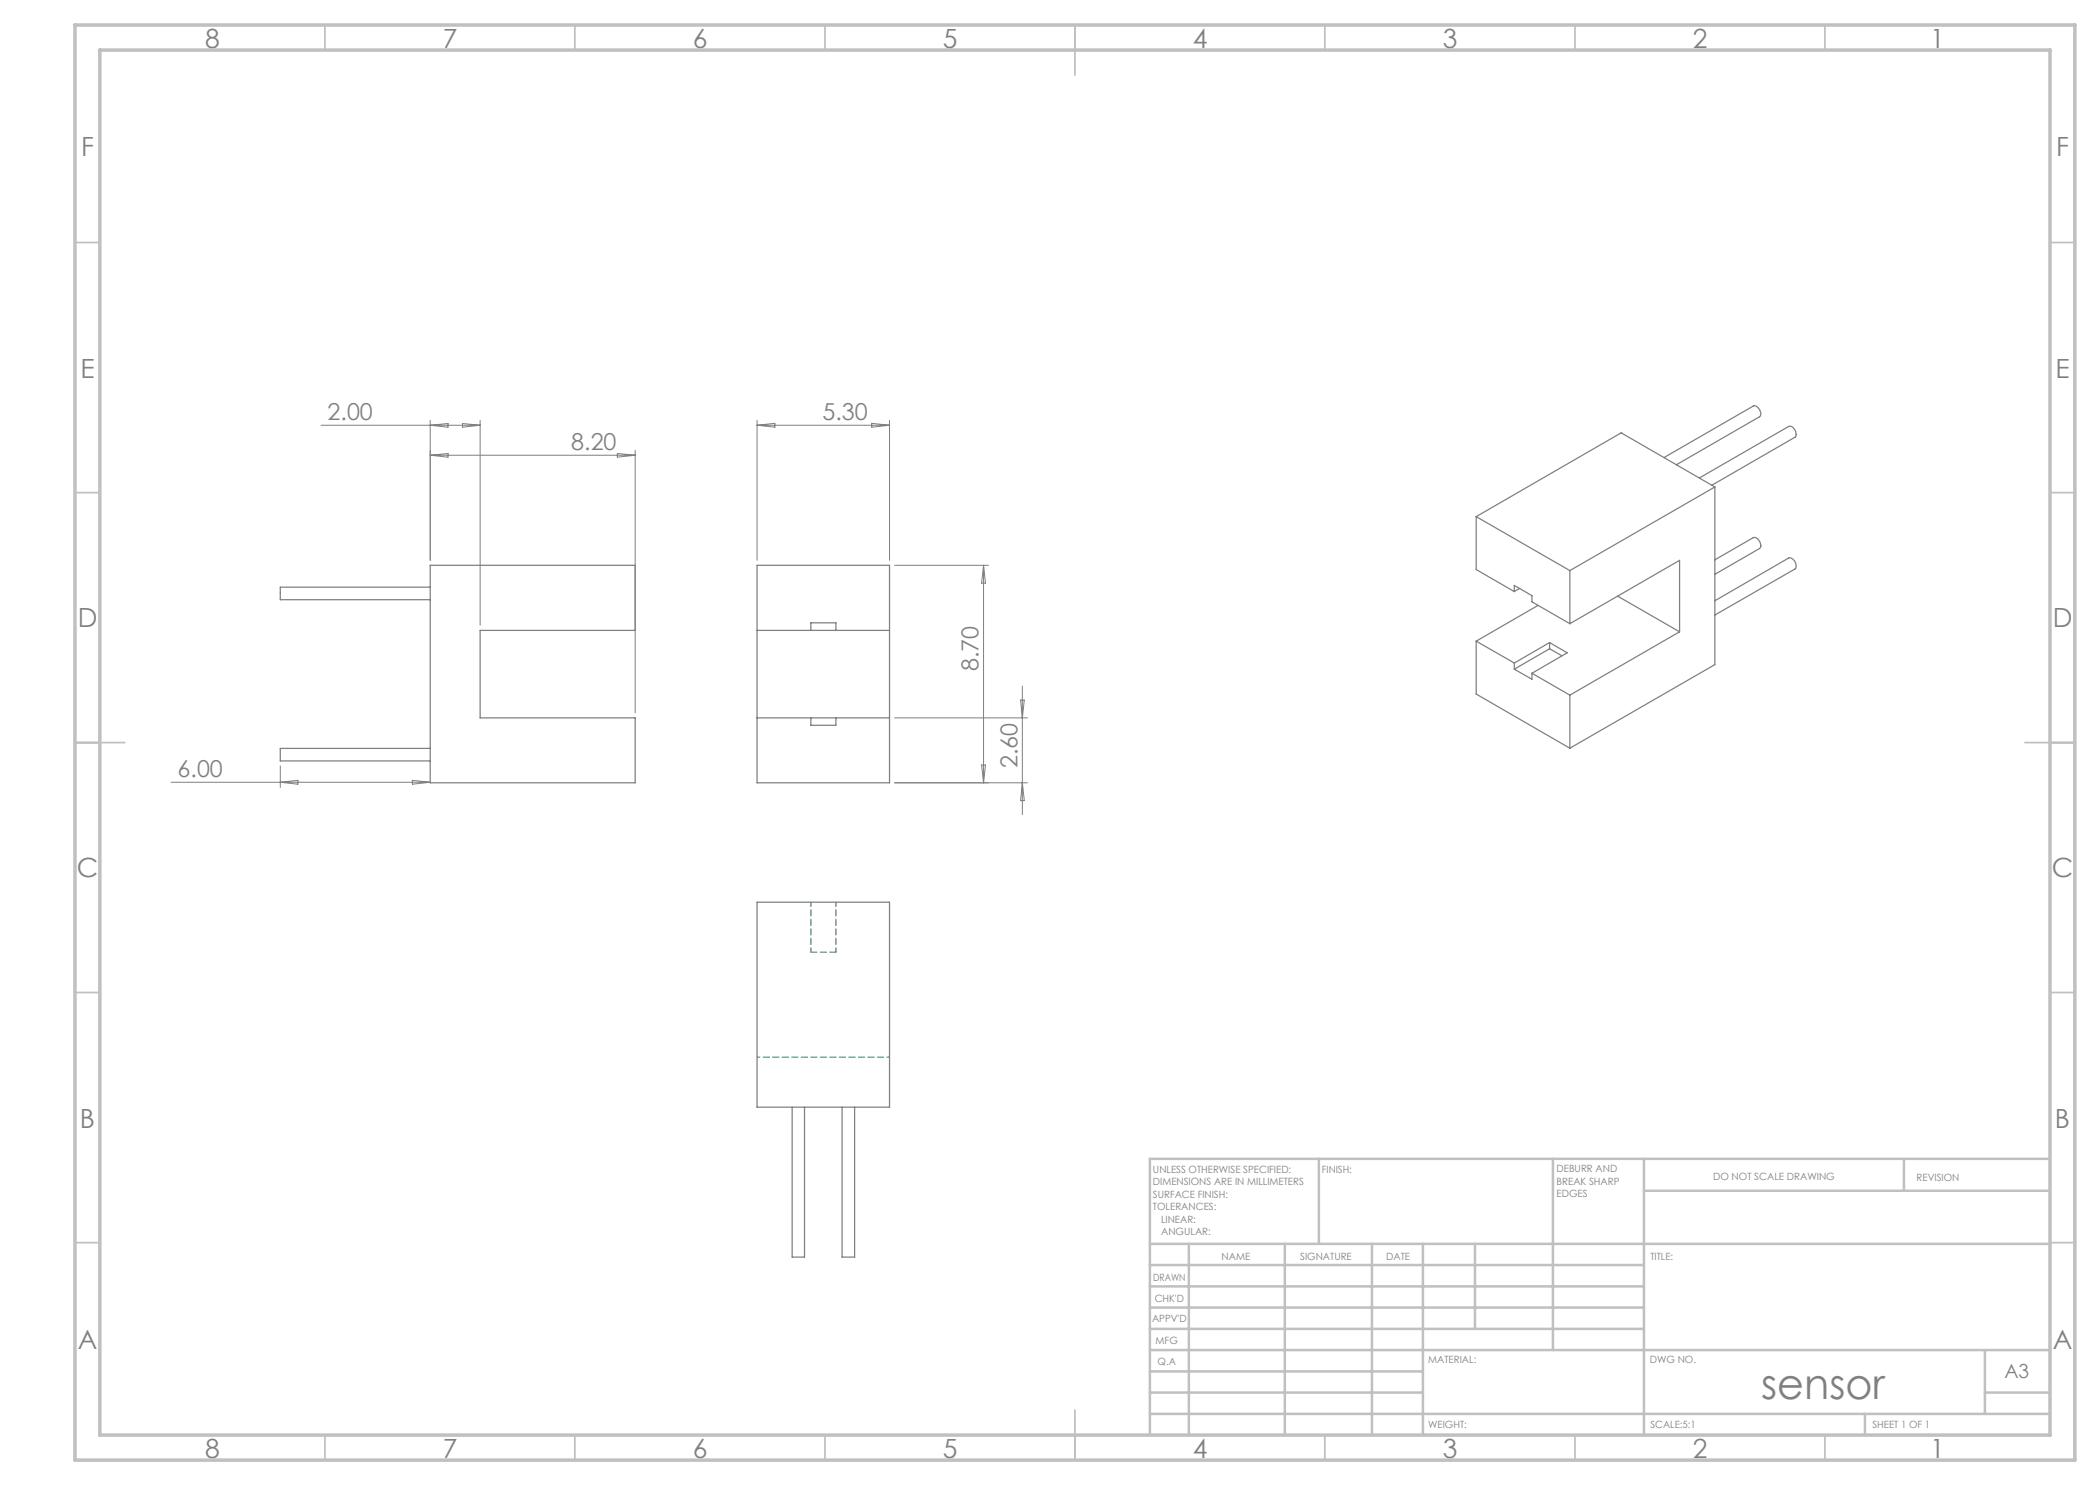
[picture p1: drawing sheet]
<svg xmlns="http://www.w3.org/2000/svg" width="420mm" height="297mm" viewBox="0 0 420 297" stroke-linecap="round" stroke-linejoin="round" font-family="sans-serif">
<g fill="none" stroke="#c0c0c0" stroke-width=".35">
<path d="M65 5v5M115 5v5M165 5v5M215 5v10M265 5v5M315 5v5M365 5v5M15 48.5h5M410 48.5h5M15 98.5h5M410 98.5h5M15 148.5h10"/>
<path d="M405 148.5h10M15 198.5h5M410 198.5h5M15 248.5h5M410 248.5h5M65 287v5M115 287v5M165 287v5M215 282v10M265 287v5M315 287v5M365 287v5"/>
</g>
<g fill="none" stroke="#c0c0c0" stroke-width=".5">
<path d="M263.8 231.8v17M310.6 231.8v38.2M328.8 231.8v55.2M328.8 238.2h81.2M380.8 231.8v6.4M410 231.8h-180v55.2M230 248.8h180M230 257.3h98.8M230 253h98.8M237.8 248.8v38.2M257 248.8v38.2M274.4 248.8v38.2"/>
<path d="M284.6 248.8v38.2M295 248.8v17M230 265.8h98.8M230 261.5h98.8M230 278.5h54.6M230 274.3h54.6M230 270h180M397 278.5h13M397 270v12.8M230 282.8h180M373 282.8v4.2"/>
</g>
<path d="M15 5h400v287h-400zM20 10h390v277h-390z" fill="none" stroke="#c0c0c0" stroke-width=".7"/>
<g fill="none" stroke="#808080" stroke-width=".2">
<path d="M64.2 85.1h31.8M86 91h41M86 91l3.6-.3v.7zM86 84.1v28M86 85.1l3.6-.4v.7zM92.5 84.7l3.5 .4-3.5 .3zM96 84.1v41M123.5 90.7l3.5 .3-3.5 .4zM127 90.1v52.5M151.4 84.1v28M151.4 85.1h26.5M151.4 85.1l3.6-.4v.7z"/>
<path d="M174.3 84.7l3.6 .4-3.6 .3zM177.9 84.1v28M178.9 113.1h18.8M196.7 113.1v43.5M196.7 113.1l.4 3.5h-.8zM204.5 137.2v25.7M34.2 156.5h51.8M56.1 153.2v4.3M56.1 156.5l3.5-.4v.7zM82.5 156.1l3.5 .4-3.5 .3zM178.9 156.6h26.6M178.9 143.6h26.6"/>
<path d="M196.3 153h.8l-.4 3.6zM204.1 140h.8l-.4 3.6zM204.5 156.6l.4 3.5h-.8z"/>
</g>
<g fill="none" stroke="#808080" stroke-width=".25">
<path d="M332.8 91.5l17.9-10.3a1.43 1.43 0 0 1 1.2 2.2l-16.6 9.6M339.9 95.6l17.8-10.3a1.43 1.43 0 0 1 1.3 2.2l-16.6 9.5M343 97.4l-29 16.7M343 97.4v35.5l-29 16.7M343 97.4l-18.8-10.8-29 16.7M86 117.4h-29.9v2.5h29.9M86 113.1h41v13h-31v17.5h31v13h-41zM151.4 113.1h26.5v43.5h-26.5zM295.2 103.3l18.8 10.8M295.2 103.3v10.6l7.7 4.4M302.9 118.3v-1.2l3.5 2v1.3l7.6 4.3M303.9 117.7l-1 .6"/>
<path d="M314 114.1v10.6M323.5 119.2l12.4 7.2M343 112l7.7-4.5a1.5 1.5 0 0 1 1.3 2.1l-9 5.3M151.4 126.1h26.5M162.2 126.1v-1.5h5v1.5M295.2 128.2v10.6l18.8 10.8M295.2 128.2l7.7 4.4M302.9 133.8l3.5 2.1v-1.2M302.9 132.6v1.2M306.4 134.7l7.6 4.3M307.6 121.1l-12.4 7.1M309.9 128.5l3.5 2.1-7 4.1"/>
<path d="M309.9 128.5l-7 4.1M309.9 129.7l-7 4.1M309.9 129.7l2.5 1.5M309.9 128.5v1.2M314 139v10.6M314 124.7l21.9-12.6v14.3M335.9 126.4l-21.9 12.6M343 120.2l14.7-8.6a1.45 1.45 0 0 1 1.3 2.2l-16 9.2M86 149.7h-29.9v2.5h29.9M151.4 143.6h26.5M162.2 143.6v1.5h5v-1.5M151.4 180.4h26.5v41h-26.5z"/>
<path d="M158.4 221.4v30h2.5v-30M168.4 221.4v30h2.5v-30"/>
</g>
<path d="M162.2 190.4v-10M167.2 190.4v-10" fill="none" stroke="#008040" stroke-width=".2" stroke-dasharray="1.3 .6" stroke-dashoffset=".4"/>
<path d="M162.2 190.4h5" fill="none" stroke="#008040" stroke-width=".2" stroke-dasharray="1.3 .6"/>
<path d="M177.9 211.4h-26.5" fill="none" stroke="#008040" stroke-width=".2" stroke-dasharray="1.3 .6" stroke-dashoffset=".7"/>
<text font-size="8.5" fill="#808080" x="352.2" y="279.7">sensor</text>
<g font-size="5.3" fill="#808080">
<text x="41" y="9.5">8</text>
<text x="88.5" y="9.5">7</text>
<text x="138.5" y="9.5">6</text>
<text x="188.5" y="9.5">5</text>
<text x="238.5" y="9.5">4</text>
<text x="288.5" y="9.5">3</text>
<text x="338.5" y="9.5">2</text>
<text x="386" y="9.5">1</text>
<text x="16.2" y="31.3">F</text>
<text x="411.2" y="31.3">F</text>
<text x="16.1" y="75.5">E</text>
<text x="411.1" y="75.5">E</text>
<text x="15.5" y="125.5">D</text>
<text x="410.5" y="125.5">D</text>
<text x="15.4" y="175.5">C</text>
<text x="410.4" y="175.5">C</text>
<text x="16" y="225.5">B</text>
<text x="411" y="225.5">B</text>
<text x="15.5" y="269.8">A</text>
<text x="410.5" y="269.8">A</text>
<text x="41" y="291.5">8</text>
<text x="88.5" y="291.5">7</text>
<text x="138.5" y="291.5">6</text>
<text x="188.5" y="291.5">5</text>
<text x="238.5" y="291.5">4</text>
<text x="288.5" y="291.5">3</text>
<text x="338.5" y="291.5">2</text>
<text x="386" y="291.5">1</text>
</g>
<g font-size="4.7" fill="#808080">
<text x="65.5" y="84">2.00</text>
<text x="164.5" y="84">5.30</text>
<text x="114.3" y="90">8.20</text>
<text x="195.7" y="134.2" transform="rotate(-90 195.7 134.2)">8.70</text>
<text x="35.5" y="155.4">6.00</text>
<text x="203.5" y="153.7" transform="rotate(-90 203.5 153.7)">2.60</text>
</g>
<text font-size="3.9" fill="#808080" x="400.9" y="275.5">A3</text>
<g font-size="2" fill="#808080">
<text x="230.6" y="234.6">UNLESS OTHERWISE SPECIFIED:</text>
<text x="230.6" y="237.1">DIMENSIONS ARE IN MILLIMETERS</text>
<text x="230.6" y="239.6">SURFACE FINISH:</text>
<text x="264.4" y="234.6">FINISH:</text>
<text x="311.3" y="234.5">DEBURR AND</text>
<text x="311.3" y="237">BREAK SHARP</text>
<text x="311.3" y="239.5">EDGES</text>
<text x="342.6" y="236">DO NOT SCALE DRAWING</text>
<text x="383.3" y="236.2">REVISION</text>
<text x="230.6" y="242.1">TOLERANCES:</text>
<text x="232.2" y="244.6">LINEAR:</text>
<text x="232.2" y="247.1">ANGULAR:</text>
<text x="244.3" y="252">NAME</text>
<text x="260" y="251.9">SIGNATURE</text>
<text x="277.2" y="251.9">DATE</text>
<text x="330.1" y="251.9">TITLE:</text>
<text x="230.6" y="256.1">DRAWN</text>
<text x="230.9" y="260.3">CHK'D</text>
<text x="230.4" y="264.4">APPV'D</text>
<text x="231.1" y="268.8">MFG</text>
<text x="231.5" y="273">Q.A</text>
<text x="285.6" y="272.5">MATERIAL:</text>
<text x="330" y="272.5">DWG NO.</text>
<text x="285.6" y="285.5">WEIGHT:</text>
<text x="330.1" y="285.6">SCALE:5:1</text>
<text x="374.5" y="285.6">SHEET 1 OF 1</text>
</g>
</svg>
